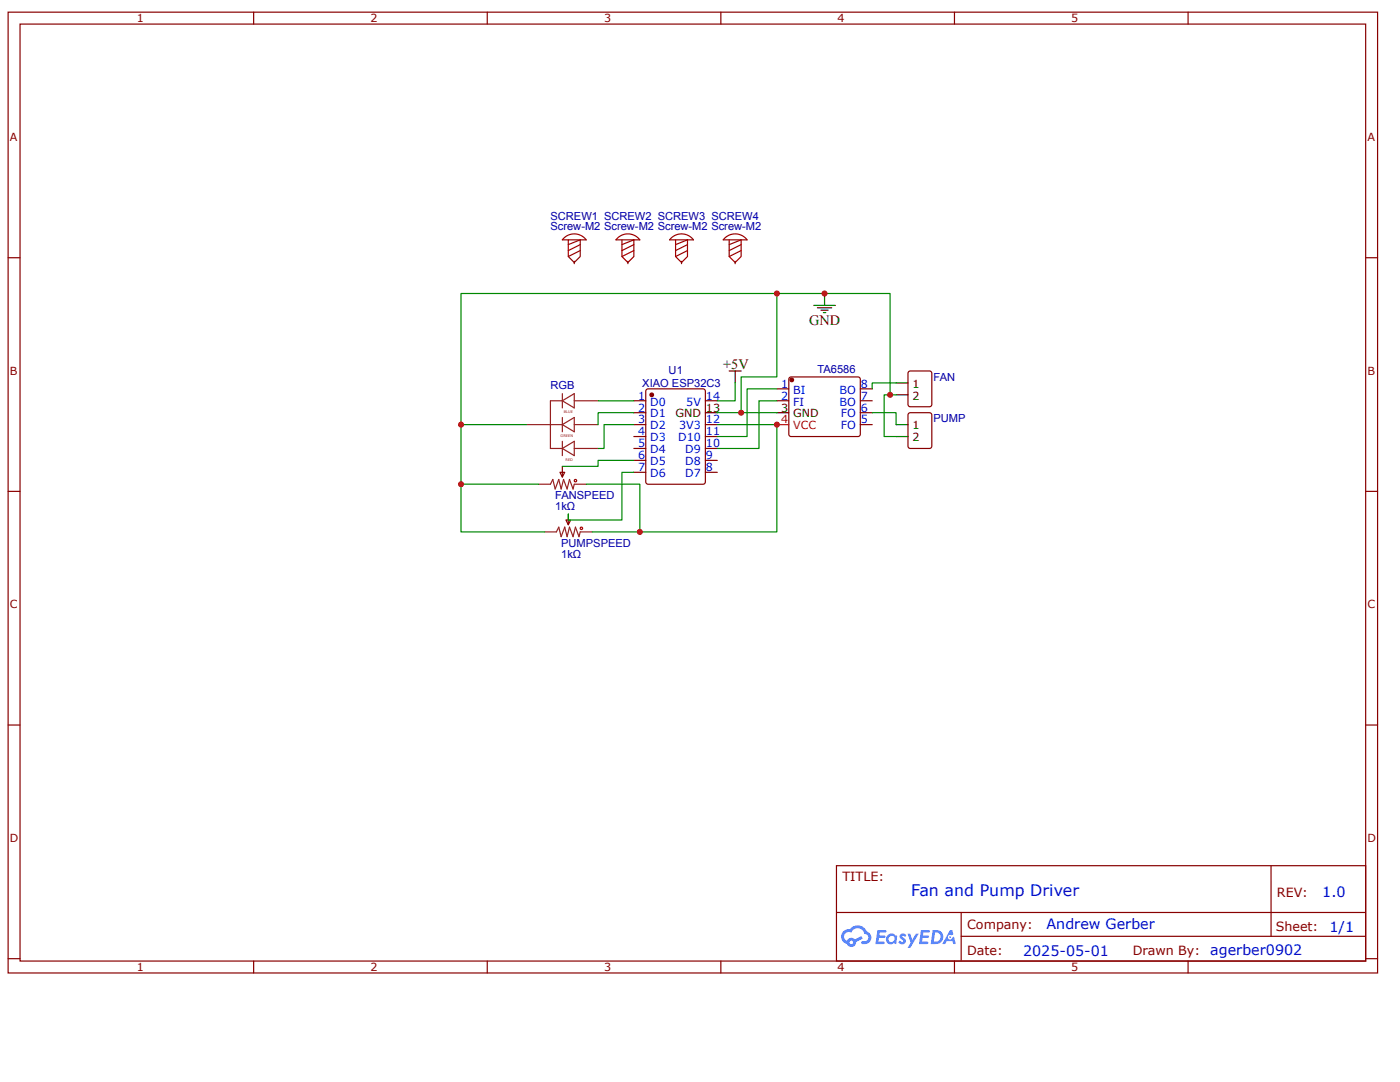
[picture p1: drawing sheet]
<svg xmlns="http://www.w3.org/2000/svg" width="279mm" height="216mm" viewBox="0 0 279 216" stroke-linecap="round" stroke-linejoin="round" font-family="sans-serif">
<g fill="none" stroke="#800" stroke-width=".24">
<path d="M1.6 2.4h273.3v191.7h-273.3zM4 4.8h268.5v187h-268.5zM50.6 2.4v2.4M97.2 2.4v2.4M143.9 2.4v2.4M190.5 2.4v2.4M237.1 2.4v2.4M1.6 51.4h2.4M272.5 51.4h2.4M1.6 98h2.4M272.5 98h2.4M1.6 144.7h2.4"/>
<path d="M272.5 144.7h2.4M166.9 172.7h105.6v19.1h-105.6zM253.7 172.8v14M1.6 191.3h2.4M50.6 191.8v2.3M97.2 191.8v2.3M143.9 191.8v2.3M167 182.1h105.5M190.5 191.8v2.3M191.8 186.8h80.7M191.8 182.1v9.5M237.1 191.8v2.3"/>
<path d="M272.5 191.3h2.4"/>
</g>
<g fill="#58f">
<path d="M179.7 186.4l.5-.1h.4l.3 .3-.3 .4a.31 .31 0 0 0-.2-.3 .31 .31 0 0 0-.4 .1l.1 .1a.8 .8 0 0 1 .6 .6 .8 .8 0 0 1-.2 .8l-.7 .1-.5-.4 .3-.3 .5 .3 .2-.3a1.11 1.11 0 0 1-.7-1.2z"/>
<path d="M181.1 186.3h.5l.5 1.2 .7-1.2h.6l-1.7 2.8h-.6l.6-1z"/>
<path d="M175.1 185.6l1.7 .1 .1 .1-.2 .3h-1.1l-.1 .6h1l.2 .2-.2 .3h-1.1l-.1 .7h1l.2 .1v.3l-1.8 .1z"/>
<path d="M183.8 185.6l1.7 .1 .1 .1-.2 .3h-1.1l-.1 .6h1l.2 .2-.2 .3-1.1-.1-.1 .8h1l.2 .1v.3l-1.8 .1z"/>
<path d="M189.6 185.6h.4l.3 .8-.4 .2a.46 .46 0 0 0-.7 .2 .46 .46 0 0 0 .3 .7 .46 .46 0 0 0 .6-.4l.3-.2 .4 1.5h-.6l-.1-.6h-1.2l-.3 .6h-.6z"/>
<path d="M186.1 185.6l-.4 2.8h.9a1.42 1.42 0 0 0 1.7-1.4 1.42 1.42 0 0 0-1.7-1.4zM186.6 186.1a.96 .96 0 0 1 1.1 1.1 .96 .96 0 0 1-1.3 .7z"/>
<path d="M177.2 186.5a1.04 1.04 0 0 0-.2 1.5 1.04 1.04 0 0 0 1.4 .2l.5 .2 .2-1.6-.4-.2a.94 .94 0 0 0-1.5-.1zM177.3 187.4a.62 .62 0 0 1 1.2 0 .62 .62 0 0 1-1.2 0z"/>
<path d="M168.3 185.8a1.48 1.48 0 0 0 .7 2.5 .95 .95 0 0 0 1.1 .7 .95 .95 0 0 0 .7-1l1.4-.7-.3-.5-1.3 .6a.96 .96 0 0 0-1.6 .3 .93 .93 0 0 1-.4-1.3 .93 .93 0 0 1 1.3-.3 1.4 1.4 0 0 1 1.4-.9 1.4 1.4 0 0 1 1.3 1.2 .77 .77 0 0 1 .7 .9 .77 .77 0 0 1-1.2 .5l-.2 .1v.3a1.31 1.31 0 0 0 1.8-.6 1.31 1.31 0 0 0-.7-1.7 2.06 2.06 0 0 0-3.5-.5l-.7 .1zM169.5 188.1a.4 .4 0 0 1 .8 0 .4 .4 0 0 1-.8 0z"/>
<circle cx="189.6" cy="187" r=".18"/>
</g>
<path d="M129 77.7l.4-.1h10.9l.4 .2 .1 18.3-.2 .4-11.2 .1-.4-.2-.1-18.3z" fill="none" stroke="#800" stroke-width=".24"/>
<circle cx="130.1" cy="78.8" r=".36" fill="#800"/>
<g fill="none" stroke="#800" stroke-width=".24">
<path d="M126.5 80h2.4M140.8 80h2.3M157.6 75.4l.3-.2h13.3l.4 .2 .1 .3v10.9l-.1 .4-.4 .1h-13.3l-.3-.1-.2-.4v-10.9zM126.5 82.3h2.4M126.5 84.7h2.4M126.5 87.1h2.4M126.5 89.5h2.4M126.5 91.9h2.4M126.5 94.2h2.4M140.8 84.7h2.3M140.8 87.1h2.3M140.8 89.5h2.3"/>
<path d="M140.8 91.9h2.3M140.8 94.2h2.3"/>
<circle cx="130.1" cy="78.8" r=".36"/>
</g>
<path d="M140.8 82.3h2.3" fill="none" stroke="#000" stroke-width=".24"/>
<circle cx="158" cy="75.8" r=".36" fill="#800"/>
<g fill="none" stroke="#800" stroke-width=".24">
<path d="M114.6 52.1v.5M125.3 52.1v.5M136 52.1v.5M146.7 52.1v.5M155 77.6h2.4M155 80h2.4M171.7 77.6h2.4M171.7 80h2.4M181.3 74.2l.4-.2h3.8l.4 .2 .1 6.5-.2 .4-4.1 .1-.4-.3-.1-6.4zM111.8 94.2h.9l-.5 1zM112.2 93.1v2.1M171.7 84.7h2.4"/>
<path d="M171.7 82.3h2.4M181.3 82.5l.4-.2h3.8l.4 .3 .1 6.4-.2 .4-4.1 .1-.4-.2-.1-6.5zM112.9 103.8h1l-.5 .9zM113.4 102.6v2.1"/>
<circle cx="158" cy="75.8" r=".36"/>
</g>
<path d="M164.6 58.6v2.3M145.5 74h2.4M146.7 74v2.4M162.4 60.9h4.3M163.1 61.4h2.9M163.8 61.9h1.5M164.3 62.4h.5M178.8 76.4h2.4M178.8 78.8h2.4M155 82.3h2.4M178.8 84.7h2.4M178.8 87.1h2.4" fill="none" stroke="#000" stroke-width=".24"/>
<path d="M155 84.7h2.4" fill="none" stroke="#f00" stroke-width=".24"/>
<g fill="none" stroke="#080" stroke-width=".24">
<path d="M155 58.6h-63v26.1h13.1M119.4 80h7.1M146.7 76.4v3.6h-3.6M155 77.6h-5.9v9.5h-6M155 80h-3.5v9.5h-8.4M177.6 78.8h-1.1v8.3h2.3M178.8 76.4h-4.7v1.2M178.8 78.8h-1.2v-20.2h-22.6v16.6h-7.1v7.1M92 84.7v21.4h16.7M92 96.6h15.5M117 96.6h10.7v9.5M126.5 82.3h-7.1v2.4"/>
<path d="M126.5 84.7h-5.9v4.8h-1.2M126.5 91.9h-7.1v1.2h-7.2M126.5 94.2h-2.4v9.6h-10.7v-1.2M143.1 84.7h11.9v21.4h-36.8M143.1 82.3h11.9M174.1 82.3h4.7v2.4"/>
</g>
<g fill="none" stroke="#8d2323" stroke-width=".24">
<path d="M112.2 80h-2.4v9.5h2.4M112.2 80l2.4-1.5v2.9zM112.2 78.5v2.9M114.6 80h4.8M105.1 84.7h7.1M107.5 96.6h2.3l.5-.9 .5 1.9 .7-1.9 .5 1.9 .5-1.9 .7 1.9 .5-1.9 .7 1.9 .2-1h2.4M112.2 84.7l2.4-1.4v2.9zM112.2 89.5l2.4-1.4v2.8zM112.2 83.3v2.9M112.2 88.1v2.8M114.6 89.5h4.8M114.6 84.7h4.8"/>
<path d="M108.7 106.1h2.3l.5-.9 .5 1.9 .7-1.9 .5 1.9 .5-1.9 .7 1.9 .4-1.9 .8 1.9 .2-1h2.4"/>
</g>
<g fill="none" stroke="#a00000" stroke-width=".24">
<path d="M112.4 47.6a2.97 2.97 0 0 1 4.6 .3h-4.8zM113.4 47.9v3.3l1.2 1.2 1.2-1.2v-3.3l-2.4 .9M115.8 48.8l-2.4 1.2M115.8 50l-2.4 1.2M123.2 47.6a2.97 2.97 0 0 1 4.5 .3h-4.8zM124.1 47.9v3.3l1.2 1.2 1.2-1.2v-3.3l-2.4 .9M126.5 48.8l-2.4 1.2M126.5 50l-2.4 1.2M133.9 47.6a2.97 2.97 0 0 1 4.5 .3h-4.8zM134.8 47.9v3.3l1.2 1.2 1.2-1.2v-3.3l-2.4 .9M137.2 48.8l-2.4 1.2M137.2 50l-2.4 1.2"/>
<path d="M144.6 47.6a2.97 2.97 0 0 1 4.5 .3h-4.8zM145.5 47.9v3.3l1.2 1.2 1.2-1.2v-3.3l-2.4 .9M147.9 48.8l-2.4 1.2M147.9 50l-2.4 1.2"/>
<circle cx="114.8" cy="95.9" r=".24"/>
<circle cx="116" cy="105.4" r=".24"/>
</g>
<g fill="#c00">
<circle cx="147.9" cy="82.3" r=".59"/>
<circle cx="164.6" cy="58.6" r=".59"/>
<circle cx="177.6" cy="78.8" r=".59"/>
<circle cx="155" cy="58.6" r=".59"/>
<circle cx="92" cy="84.7" r=".59"/>
<circle cx="92" cy="96.6" r=".59"/>
<circle cx="155" cy="84.7" r=".59"/>
<circle cx="127.7" cy="106.1" r=".59"/>
</g>
<text font-size="3.2" fill="#00f" x="181.8" y="178.8">Fan and Pump Driver</text>
<g font-size="2.9">
<text x="161.5" y="64.8">GND</text>
<text x="144.3" y="73.6">+5V</text>
</g>
<g font-size="2.9" fill="#00f">
<text x="263.9" y="179">1.0</text>
<text x="208.9" y="185.4">Andrew Gerber</text>
<text x="265.3" y="185.9">1/1</text>
<text x="204.2" y="190.7">2025-05-01</text>
<text x="241.5" y="190.6">agerber0902</text>
</g>
<g font-size="2.5" fill="#800">
<text x="168.1" y="175.8">TITLE:</text>
<text x="254.9" y="179">REV:</text>
<text x="193" y="185.4">Company:</text>
<text x="254.6" y="185.8">Sheet:</text>
<text x="193" y="190.6">Date:</text>
<text x="226.1" y="190.6">Drawn By:</text>
</g>
<g font-size="2.2" fill="#800">
<text x="27.3" y="4.5">1</text>
<text x="73.9" y="4.5">2</text>
<text x="120.6" y="4.5">3</text>
<text x="167.2" y="4.5">4</text>
<text x="213.8" y="4.5">5</text>
<text x="2" y="28.1">A</text>
<text x="272.9" y="28.1">A</text>
<text x="2" y="74.7">B</text>
<text x="272.9" y="74.7">B</text>
<text x="2" y="121.4">C</text>
<text x="272.9" y="121.4">C</text>
<text x="2" y="168">D</text>
<text x="272.9" y="168">D</text>
<text x="27.3" y="193.8">1</text>
<text x="73.9" y="193.8">2</text>
<text x="120.6" y="193.8">3</text>
<text x="167.2" y="193.8">4</text>
<text x="213.8" y="193.8">5</text>
</g>
<g font-size="2.2" fill="#000080">
<text x="109.9" y="46">Screw-M2 Screw-M2 Screw-M2 Screw-M2</text>
<text x="109.9" y="43.8">SCREW1 SCREW2 SCREW3 SCREW4</text>
<text x="109.8" y="77.6">RGB</text>
<text x="128.2" y="77.2">XIAO ESP32C3</text>
<text x="133.4" y="74.6">U1</text>
<text x="163.1" y="74.4">TA6586</text>
<text x="186.3" y="76">FAN</text>
<text x="186.3" y="84.3">PUMP</text>
<text x="110.8" y="101.7">1kΩ</text>
<text x="110.8" y="99.6">FANSPEED</text>
<text x="112" y="111.3">1kΩ</text>
<text x="112" y="109.1">PUMPSPEED</text>
</g>
<g font-size="2.2" fill="#00f">
<text x="155.9" y="77.4">1</text>
<text x="171.8" y="77.4">8</text>
<text x="127.3" y="79.7">1</text>
<text x="127.3" y="82.1">2</text>
<text x="129.8" y="80.9">D0</text>
<text x="129.8" y="83.3">D1</text>
<text x="137" y="80.9">5V</text>
<text x="140.9" y="79.7">14</text>
<text x="155.9" y="79.7">2</text>
<text x="158.3" y="78.5">BI</text>
<text x="158.3" y="80.9">FI</text>
<text x="167.5" y="80.9">BO</text>
<text x="167.5" y="78.5">BO</text>
<text x="167.8" y="83.3">FO</text>
<text x="171.8" y="82.1">6</text>
<text x="171.8" y="79.7">7</text>
<text x="127.3" y="84.5">3</text>
<text x="127.3" y="86.9">4</text>
<text x="127.3" y="89.3">5</text>
<text x="129.8" y="85.7">D2</text>
<text x="129.8" y="88.1">D3</text>
<text x="135.4" y="88.1">D10</text>
<text x="135.6" y="85.7">3V3</text>
<text x="140.9" y="89.3">10</text>
<text x="140.9" y="86.9">11</text>
<text x="140.9" y="84.5">12</text>
<text x="167.8" y="85.7">FO</text>
<text x="171.8" y="84.5">5</text>
<text x="127.3" y="91.6">6</text>
<text x="127.3" y="94">7</text>
<text x="129.8" y="90.4">D4</text>
<text x="129.8" y="92.8">D5</text>
<text x="129.8" y="95.2">D6</text>
<text x="136.8" y="95.2">D7</text>
<text x="136.8" y="92.8">D8</text>
<text x="136.8" y="90.4">D9</text>
<text x="140.9" y="94">8</text>
<text x="140.9" y="91.6">9</text>
</g>
<g font-size="2.2">
<text x="182.1" y="77.4">1</text>
<text x="134.8" y="83.3">GND</text>
<text x="140.9" y="82.1">13</text>
<text x="155.9" y="82.1">3</text>
<text x="158.3" y="83.3">GND</text>
<text x="182.1" y="79.7">2</text>
<text x="182.1" y="85.7">1</text>
<text x="182.1" y="88.1">2</text>
</g>
<g font-size="2.2" fill="#f00">
<text x="155.9" y="84.5">4</text>
<text x="158.3" y="85.7">VCC</text>
</g>
<g font-size=".7" fill="#8d2323">
<text x="112.5" y="82.5">BLUE</text>
<text x="111.9" y="87.3">GREEN</text>
<text x="112.9" y="92">RED</text>
</g>
</svg>
